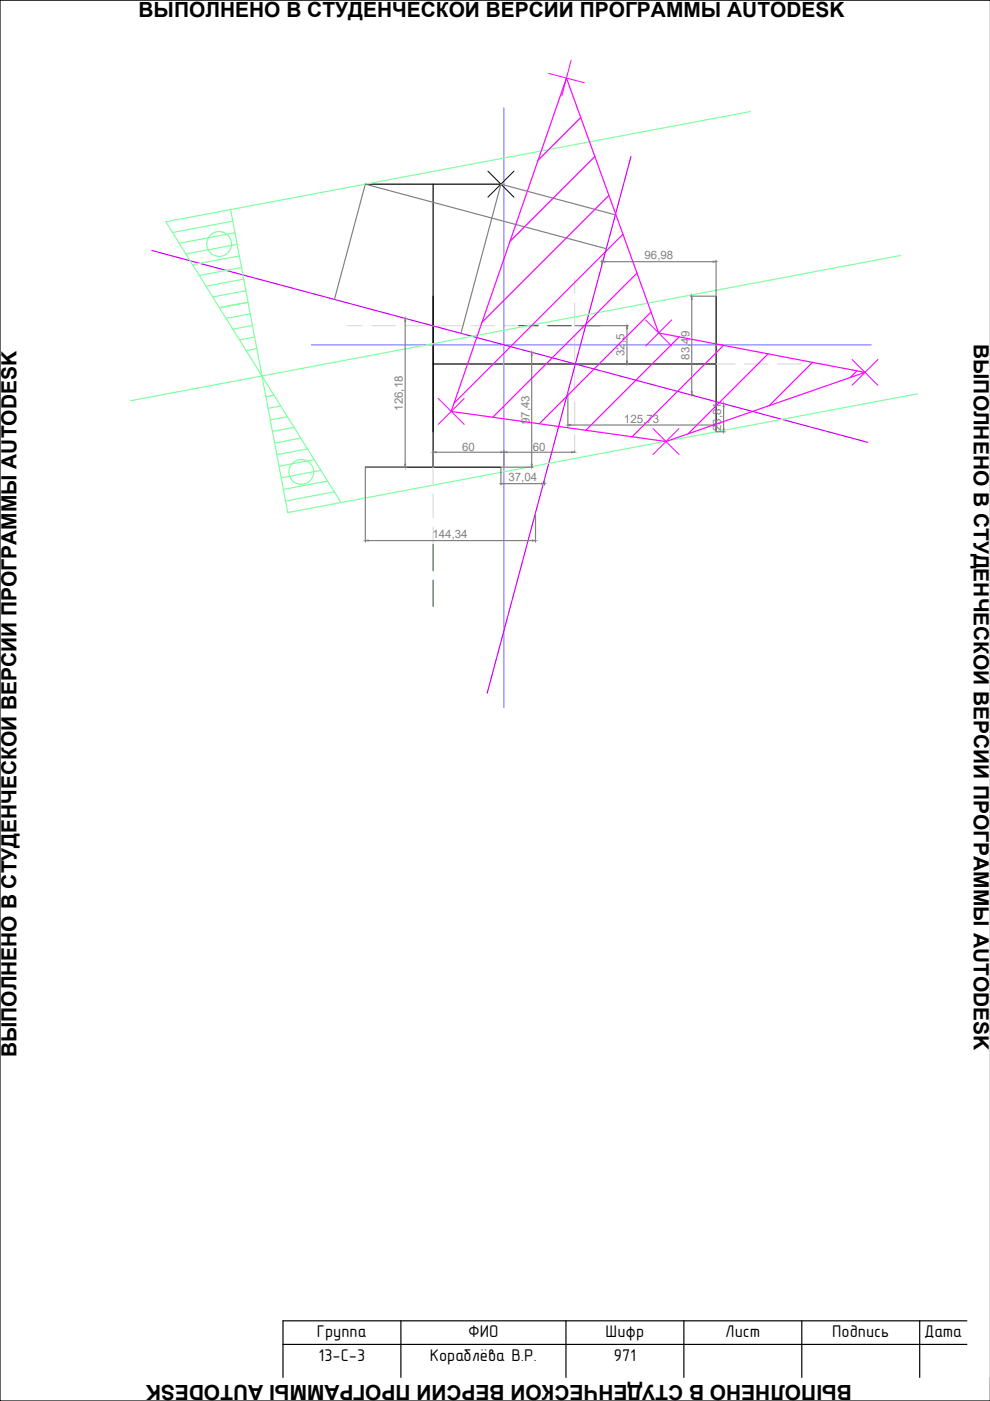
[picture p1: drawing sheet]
<svg xmlns="http://www.w3.org/2000/svg" width="210mm" height="297mm" viewBox="0 0 210 297" stroke-linecap="round" stroke-linejoin="round" font-family="sans-serif">
<path d="M77.5 39h28.7M91.8 39v60M91.8 77.2h60M151.8 62.8v28.7M77.5 99h28.7" fill="none" stroke="#000" stroke-width=".25"/>
<g fill="none" stroke="#dcdcdc" stroke-width=".25">
<path d="M121.8 59v3.2M73.7 69h3.1M78.8 69h5M85.8 69h5M92.8 69h5M99.8 69h5M106.8 69h3.2M121.8 64.2v5M121.8 71.2v5M121.8 78.2v5M151.8 77.2h4M157.8 77.2h5"/>
<path d="M164.8 77.2h5M171.8 77.2h4.1M91.8 99v3.8M121.8 85.2v5M121.8 92.2v3.1M91.8 104.8v5M91.8 111.8v3.7"/>
</g>
<path d="M110 69h4.1M116.1 69h5M123.1 69h4.2M91.8 115.5v5.5M91.8 123v5.6" fill="none" stroke="#397247" stroke-width=".25"/>
<path d="M106.8 22.9v127.1M66 73.1h118.7" fill="none" stroke="#7f7fff" stroke-width=".25"/>
<g fill="none" stroke="#808080" stroke-width=".25">
<path d="M127.6 55.2v.9M128.2 55.5h23M128.5 52.7l-51-13.7-6.6 24.5M130.5 45.5l-24.3-6.5-8.5 31.7M151.8 55.2v7.4M85.9 68.1v30.3M86.1 67.5h.1M112.7 75.3v23.1M112.9 74.7h.1M122 69h11.2M122 77.2h11.2M132.9 69.7v6.8"/>
<path d="M146.4 62.8h5.3M146.7 63.4v19.6M77.5 99.2v15.7M77.6 99h8.6M91.8 95.6v3.3M92.5 95.9h13.7M106.2 99.2v3.7M106.4 99h6.6M106.8 95.6v3.3M107.5 95.9h13.7M120.4 83.3v7.1M121 90.1h30.2"/>
<path d="M121.8 95.6v.1M146.4 83.7h.6M151.8 89.8v1.6M152 91.5h1.7M153.4 86.2v4.7M153.6 85.6h.1M78.1 114.6h34.8M106.8 102.5h8M113.5 108.9v6M115.5 101.7v1.2"/>
</g>
<g fill="#808080" stroke="#808080" stroke-width=".21">
<path d="M132.9 69l.1 .7h-.2z"/>
<path d="M132.8 76.5h.2l-.1 .7z"/>
<path d="M91.8 95.9l.7-.1v.2z"/>
<path d="M106.2 95.8l.6 .1-.6 .1z"/>
<path d="M106.8 95.9l.7-.1v.2z"/>
<path d="M121.2 95.8l.6 .1-.6 .1z"/>
<path d="M151.2 55.4l.6 .1-.6 .1z"/>
<path d="M127.6 55.5l.6-.1v.2z"/>
<path d="M146.7 62.8l.1 .6h-.2z"/>
<path d="M146.6 83h.2l-.1 .7z"/>
<path d="M153.3 90.9h.2l-.1 .6z"/>
<path d="M153.4 85.6l.1 .6h-.2z"/>
<path d="M151.2 90l.6 .1-.6 .1z"/>
<path d="M120.4 90.1l.6-.1v.2z"/>
<path d="M106.2 102.5l.6-.1v.2z"/>
<path d="M114.8 102.4l.7 .1-.7 .1z"/>
<path d="M112.6 98.4h.2l-.1 .6z"/>
<path d="M112.7 74.7l.1 .6h-.2z"/>
<path d="M85.8 98.4h.2l-.1 .6z"/>
<path d="M85.9 67.5l.1 .6h-.2z"/>
<path d="M77.5 114.6l.6-.1v.2z"/>
<path d="M112.9 114.5l.6 .1-.6 .1z"/>
</g>
<!-- layer: glav osi -->
<path d="M133.8 33.2l-30.5 113.8M32.2 53.1l151.8 40.7" fill="none" stroke="#bf00ff" stroke-width=".25"/>
<path d="M103.4 36.3l5.6 5.5M109 36.3l-5.6 5.5" fill="none" stroke="#000" stroke-width=".21"/>
<g fill="none" stroke="#7fff9f" stroke-width=".25">
<path d="M159.1 23.7l-110.2 20.7M48.9 44.4l-13.7 2.6 37.1 59.6M48.9 44.4l12.1 64.3 11.3-2.1M49.4 46.9l-12.8 2.4M49.8 49.3l-11.8 2.3M50.3 51.8l-10.9 2.1M50.7 54.3l-9.9 1.8M51.2 56.7l-8.9 1.7M51.7 59.2l-8 1.5M190.9 54.2l-163.2 30.8M52.1 61.6l-7 1.4M52.6 64.1l-6.1 1.1"/>
<path d="M53.1 66.5l-5.2 1M53.5 69l-4.1 .8M54 71.5l-3.2 .6M54.5 73.9l-2.3 .4M58.1 83.8l-1.7 .3M59.5 86.1l-2.7 .5M60.9 88.3l-3.6 .7M62.4 90.6l-4.6 .9M63.8 92.9l-5.6 1M65.2 95.2l-6.5 1.2M66.6 97.4l-7.4 1.5M68 99.7l-8.4 1.6"/>
<path d="M194.5 83.5l-122.2 23.1M69.4 102l-9.3 1.8M70.9 104.3l-10.4 1.9"/>
<circle cx="46.5" cy="51.7" r="2.63"/>
<circle cx="63.9" cy="100.1" r="2.63"/>
</g>
<path d="M116.3 15.6l7.6 1.9M121.1 12.8l-2 7.5M136.9 67.8l5.5 5.6M142.4 67.8l-5.5 5.6M180.6 76.2l5.6 5.5M186.2 76.2l-5.6 5.5M92.9 84.5l5.5 5.5M98.4 84.5l-5.5 5.5M138.5 90.8l5.5 5.6M144 90.8l-5.5 5.6" fill="none" stroke="#f0f" stroke-width=".21"/>
<g fill="none" stroke="#f0f" stroke-width=".25">
<path d="M120.1 16.5l19.5 54.1 43.8 8.4-42.2 14.6-45.5-6.4zM120.2 16.7l-.2 .1M123.1 24.9l-9 9.1M126.1 33.2l-18 18M129.1 41.4l-26.9 26.9M132.1 49.7l-35.8 35.8M135.1 57.9l-30.6 30.6M138 66.2l-23.7 23.6M144 71.4l-19.8 19.8M153.4 73.2l-19.4 19.4M162.8 75l-16.9 17M172.3 76.8l-9.2 9.2"/>
<path d="M181.7 78.6l-1.4 1.4"/>
</g>
<!-- layer: 0 -->
<path d="M210 0h-210v297h210M60 285h145M85 280v12M120 280v12M145 280v12M170 280v12M195 280v12M205 280h-145v12" fill="none" stroke="#000" stroke-width=".25"/>
<g font-size="4.4">
<text x="29.4" y="3.5">ВЫПОЛНЕНО В СТУДЕНЧЕСКОЙ ВЕРСИИ ПРОГРАММЫ AUTODESK</text>
<text x="206.5" y="72.9" transform="rotate(90 206.5 72.9)">ВЫПОЛНЕНО В СТУДЕНЧЕСКОЙ ВЕРСИИ ПРОГРАММЫ AUTODESK</text>
<text x="3.5" y="224.2" transform="rotate(-90 3.5 224.2)">ВЫПОЛНЕНО В СТУДЕНЧЕСКОЙ ВЕРСИИ ПРОГРАММЫ AUTODESK</text>
<text x="180.6" y="293.5" transform="rotate(-180 180.6 293.5)">ВЫПОЛНЕНО В СТУДЕНЧЕСКОЙ ВЕРСИИ ПРОГРАММЫ AUTODESK</text>
</g>
<g font-size="3.6">
<text x="67.2" y="283.4">Группа</text>
<text x="99.3" y="283.4">ФИО</text>
<text x="128.4" y="283.4">Шифр</text>
<text x="153.8" y="283.4">Лист</text>
<text x="176.4" y="283.4">Подпись</text>
<text x="195.9" y="283.4">Дата</text>
<text x="67.6" y="288.6">13-С-3</text>
<text x="91.1" y="288.5">Кораблёва В.Р.</text>
<text x="130.1" y="288.5">971</text>
</g>
<g font-size="2.4" fill="#808080">
<text x="136.7" y="55">96,98</text>
<text x="132.4" y="75.5" transform="rotate(-90 132.4 75.5)">32,5</text>
<text x="146.2" y="76.3" transform="rotate(-90 146.2 76.3)">83,49</text>
<text x="85.4" y="87.1" transform="rotate(-90 85.4 87.1)">126,18</text>
<text x="112.2" y="89.9" transform="rotate(-90 112.2 89.9)">97,43</text>
<text x="132.3" y="89.6">125,73</text>
<text x="98" y="95.7">60</text>
<text x="113" y="95.7">60</text>
<text x="152.9" y="91.4" transform="rotate(-90 152.9 91.4)">23,81</text>
<text x="107.8" y="102">37,04</text>
<text x="91.7" y="114.1">144,34</text>
</g>
</svg>
